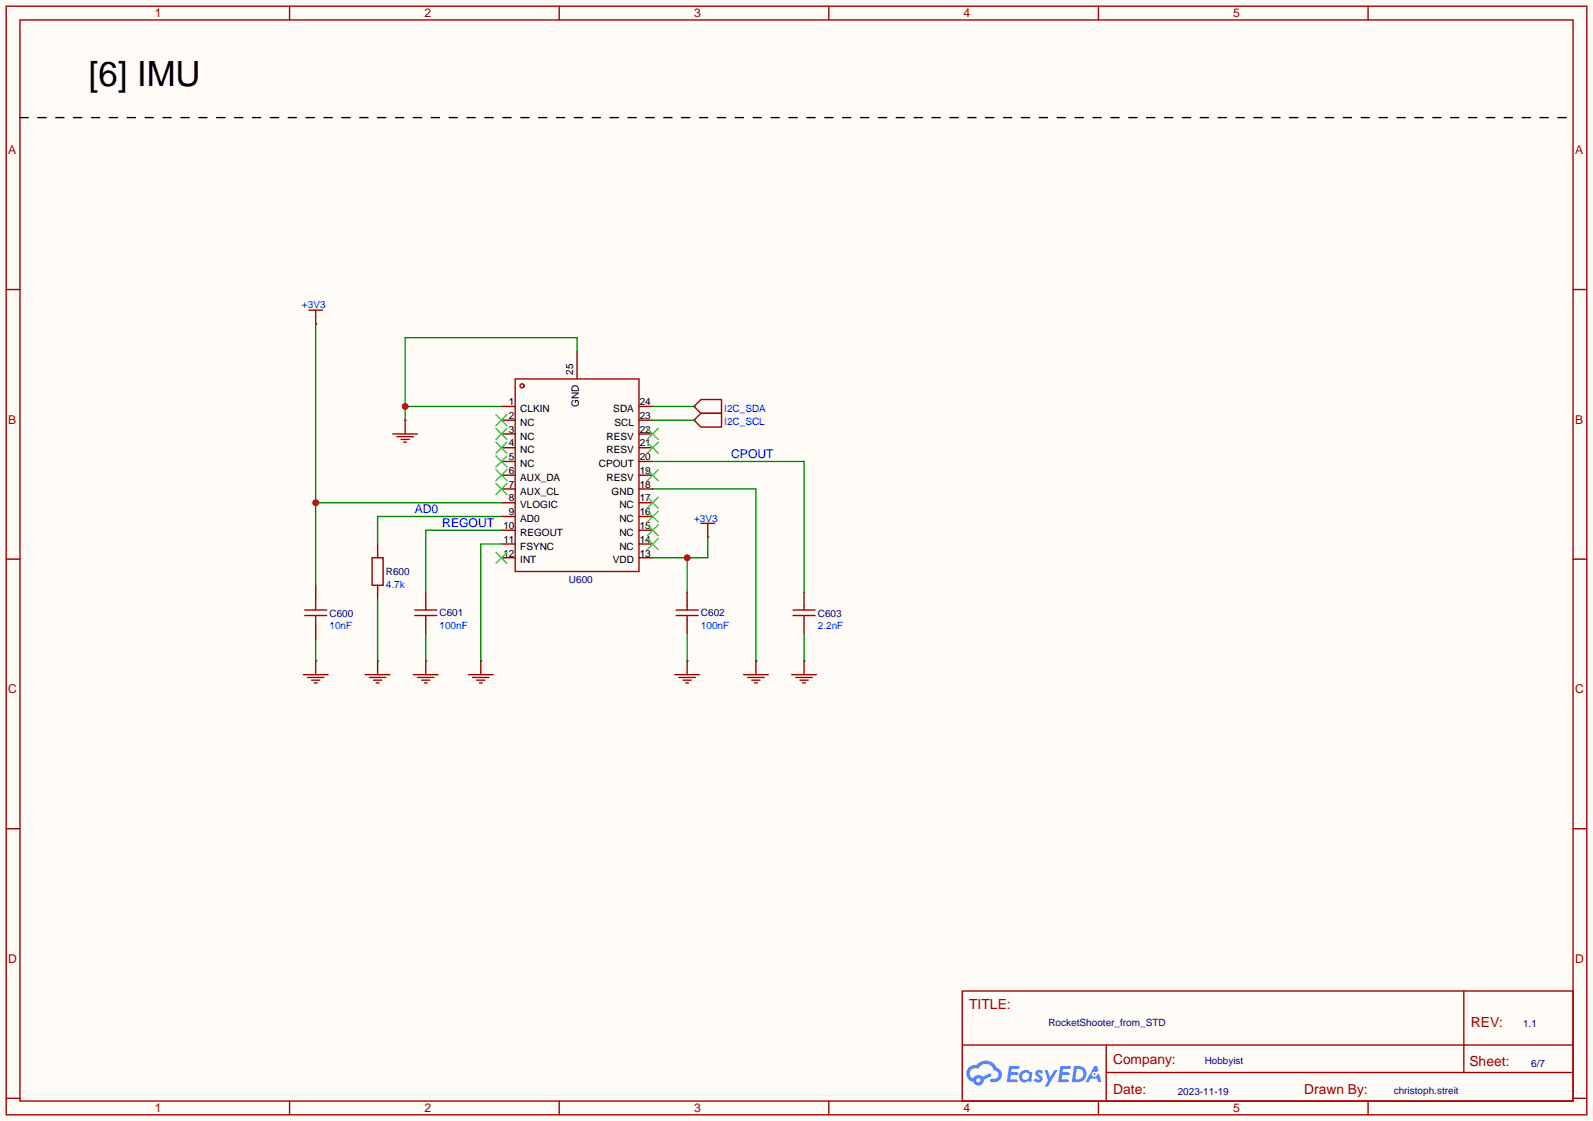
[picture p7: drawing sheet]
<svg xmlns="http://www.w3.org/2000/svg" width="294mm" height="207mm" viewBox="0 0 294 207" stroke-linecap="round" stroke-linejoin="round" font-family="sans-serif">
<path d="M0 0h294.1v207h-294.1z" fill="#fffcf7"/>
<g fill="none" stroke="#a10000" stroke-width=".25">
<path d="M1.1 1.1h291.9v204.8h-291.9zM3.7 3.7h286.7v199.6h-286.7zM53.5 1.1v2.6M103.3 1.1v2.6M153 1.1v2.6M202.8 1.1v2.6M252.6 1.1v2.6M1.1 53.5h2.6M290.4 53.5h2.6M1.1 103.3h2.6M290.4 103.3h2.6M1.1 153h2.6"/>
<path d="M290.4 153h2.6M177.7 183h112.7v20.3h-112.7zM177.7 193h112.7M204.2 198.1h86.2M204.2 193v10.1M270.3 183v15.1M1.1 202.8h2.6M53.5 203.3v2.6M103.3 203.3v2.6M153 203.3v2.6M202.8 203.3v2.6M252.6 203.3v2.6"/>
<path d="M290.4 202.8h2.6"/>
</g>
<g fill="#5487ff">
<path d="M191.3 197.7l.6-.1 .4 .1 .3 .2-.3 .5a.34 .34 0 0 0-.2-.3 .34 .34 0 0 0-.4 .1v.1a1.01 1.01 0 0 1 .7 1.2 .99 .99 0 0 1-1.6 0l.4-.4 .5 .3 .2-.1v-.2a.88 .88 0 0 1-.6-1.4z"/>
<path d="M192.9 197.6h.5l.5 1.3 .8-1.3h.6l-1.8 3h-.6l.6-1.1z"/>
<path d="M186.3 196.8h.9a1.14 1.14 0 0 1 1 .2l-.1 .3-1.3 .1-.1 .6h1.1l.3 .3-.3 .2h-1.1l-.2 .8 1.3 .1 .1 .3-.3 .1h-1.7z"/>
<path d="M195.8 196.8h.8a1.15 1.15 0 0 1 1.1 .2l-.1 .3-1.3 .1-.1 .6h1.1l.2 .3-.2 .2h-1.2l-.1 .8 1.2 .1 .1 .3-.2 .1h-1.8z"/>
<path d="M202.1 196.9h.5l.2 .9-.4 .2a.5 .5 0 0 0-.8 .2 .5 .5 0 0 0 .4 .7 .5 .5 0 0 0 .6-.5l.3-.2 .5 1.6h-.6l-.2-.6h-1.2l-.4 .6h-.6z"/>
<path d="M198.3 196.9l-.4 2.9h1a1.52 1.52 0 0 0 1.7-1.5 1.52 1.52 0 0 0-1.8-1.4zM198.8 197.4a1 1 0 0 1 1.2 1 1 1 0 0 1-1.2 .9h-.2z"/>
<path d="M188.5 198a1.06 1.06 0 0 0-.1 1.5 1.06 1.06 0 0 0 1.5 .1l.5 .2 .2-1.6-.1-.2h-.3a1.07 1.07 0 0 0-1.7 0zM188.7 198.7a.67 .67 0 0 1 1.3 0 .67 .67 0 0 1-1.3 0z"/>
<path d="M178.9 197.1a1.57 1.57 0 0 0 .8 2.7 1.04 1.04 0 0 0 1.1 .7 1.04 1.04 0 0 0 .9-1.1l1.4-.7-.3-.6-1.4 .7a1.06 1.06 0 0 0-1.7 .4 1 1 0 0 1-.5-1.5 1 1 0 0 1 1.4-.3 1.53 1.53 0 0 1 1.6-.9 1.53 1.53 0 0 1 1.3 1.2 .82 .82 0 0 1 .8 1 .82 .82 0 0 1-1.1 .5 .31 .31 0 0 0-.4 .3 .31 .31 0 0 0 .3 .3 1.43 1.43 0 0 0 1.8-.8 1.43 1.43 0 0 0-.9-1.9 2.15 2.15 0 0 0-3.7-.4l-.9 .1zM180.3 199.5a.39 .39 0 0 1 .7 0 .39 .39 0 0 1-.7 0z"/>
<circle cx="202.1" cy="198.4" r=".19"/>
</g>
<path d="M3.7 21.7h285.7" fill="none" stroke="#000" stroke-width=".25" stroke-dasharray="1.5 1.8"/>
<g fill="none" stroke="#a10000" stroke-width=".25">
<path d="M57 57.3h2.6M58.3 57.3v2.5M74.8 77.6v2.5M95.1 70h22.9v35.5h-22.9zM128.1 75.1l1.3-1.3h3.8v2.5h-3.8zM128.1 77.6l1.3-1.3h3.8v2.6h-3.8zM72.5 80.1h4.6M73.3 80.6h3M74 81.2h1.6M74.5 81.7h.6M129.4 96.6h2.6M130.7 96.6v2.6"/>
<path d="M56.3 113.7h4M56.3 112.6h4M58.3 110.6v2M58.3 113.7v2M68.7 103h2v5.1h-2zM76.6 113.7h4M76.6 112.6h4M78.6 111.9v.7M78.6 113.7v.7M124.8 113.7h4.1M124.8 112.6h4.1M126.9 111.9v.7"/>
<path d="M126.9 113.7v.7M146.4 113.7h4.1M146.4 112.6h4.1M148.5 111.9v.7M148.5 113.7v.7M56 124.6h4.6M56.8 125.1h3M57.5 125.6h1.6M58 126.1h.5M58.3 122v2.6M67.4 124.6h4.6M68.2 125.1h3"/>
<path d="M69 125.6h1.5M69.5 126.1h.5M69.7 122v2.6M76.3 124.6h4.6M77.1 125.1h3M77.9 125.6h1.5M78.4 126.1h.5M78.6 122v2.6M86.5 124.6h4.6M87.2 125.1h3.1M88 125.6h1.5M88.5 126.1h.5"/>
<path d="M88.8 122v2.6M124.6 124.6h4.6M125.3 125.1h3.1M126.1 125.6h1.5M126.6 126.1h.5M126.9 122v2.6M137.3 124.6h4.6M138 125.1h3.1M138.8 125.6h1.5M139.3 126.1h.5M139.6 122v2.6M146.2 124.6h4.5"/>
<path d="M146.9 125.1h3.1M147.7 125.6h1.5M148.2 126.1h.5M148.5 122v2.6"/>
<circle cx="96.4" cy="71.2" r=".38"/>
</g>
<g fill="none" stroke="#870000" stroke-width=".25">
<path d="M58.3 59.8h.1M74.8 77.6h.1M92.6 75.1h2.5M92.6 77.6h2.5M106.6 64.9v5.1M118 75.1h2.5M118 77.6h2.5M128.1 75.1h.1M128.1 77.6h.1M92.6 80.1h2.5M92.6 82.7h2.5M92.6 85.2h2.5"/>
<path d="M92.6 87.8h2.5M92.6 90.3h2.5M92.6 92.8h2.5M92.6 95.4h2.5M92.6 97.9h2.5M118 80.1h2.5M118 82.7h2.5M118 85.2h2.5M118 87.8h2.5M118 90.3h2.5M118 92.8h2.5M118 95.4h2.5"/>
<path d="M118 97.9h2.5M130.7 99.2h.1M58.3 108.1v2.5M58.3 115.7v2.5M69.7 100.5v2.5M69.7 108.1v2.5M78.6 109.3v2.6M78.6 114.4v2.6M92.6 100.5h2.5M92.6 103h2.5M118 100.5h2.5M118 103h2.5"/>
<path d="M126.9 109.3v2.6M126.9 114.4v2.6M148.5 109.3v2.6M148.5 114.4v2.6M58.3 122h.1M69.7 122h.1M78.6 122h.1M88.8 122h.1M126.9 122h.1M139.6 122h.1M148.5 122h.1"/>
</g>
<g fill="none" stroke="#3c3" stroke-width=".25">
<path d="M91.6 76.6l2 2M91.6 79.1l2 2.1M93.6 76.6l-2 2M93.6 79.1l-2 2.1M119.5 79.1l2 2.1M121.5 79.1l-2 2.1M91.6 81.7l2 2M91.6 84.2l2 2M91.6 86.7l2 2.1M91.6 89.3l2 2M93.6 81.7l-2 2M93.6 84.2l-2 2"/>
<path d="M93.6 86.7l-2 2.1M93.6 89.3l-2 2M119.5 99.4l2 2.1M119.5 96.9l2 2M119.5 94.4l2 2M119.5 91.8l2 2.1M119.5 86.7l2 2.1M119.5 81.7l2 2M121.5 99.4l-2 2.1M121.5 96.9l-2 2M121.5 94.4l-2 2M121.5 91.8l-2 2.1"/>
<path d="M121.5 86.7l-2 2.1M121.5 81.7l-2 2M91.6 102l2 2M93.6 102l-2 2"/>
</g>
<path d="M74.8 75.1h17.8M106.6 64.9v-2.5h-31.8v15.2M92.6 95.4h-22.9v5.1M69.7 110.6v11.4" fill="none" stroke="#008700" stroke-width=".25"/>
<circle cx="74.8" cy="75.1" r=".63" fill="#c00"/>
<path d="M130.7 99.2v3.8h-10.2M58.3 118.2v3.8M78.6 117v5M126.9 103v6.3" fill="none" stroke="#008700" stroke-width=".25"/>
<circle cx="126.9" cy="103" r=".63" fill="#c00"/>
<path d="M58.3 59.8v48.3M58.3 92.8h34.3M126.9 117v5" fill="none" stroke="#008700" stroke-width=".25"/>
<circle cx="58.3" cy="92.8" r=".63" fill="#c00"/>
<path d="M120.5 75.1h7.6M120.5 77.6h7.6M92.6 97.9h-14v11.4M120.5 85.2h28v24.1M120.5 90.3h19.1v31.7M92.6 100.5h-3.8v21.5M148.5 117v5" fill="none" stroke="#008700" stroke-width=".25"/>
<text font-size="6.4" x="16.4" y="15.9">[6] IMU</text>
<g font-size="2.6" fill="#a00000">
<text x="178.9" y="186.2">TITLE:</text>
<text x="271.6" y="189.6">REV:</text>
<text x="271.3" y="196.9">Sheet:</text>
<text x="205.5" y="202">Date:</text>
</g>
<g font-size="2.5" fill="#a00000">
<text x="205.5" y="196.4">Company:</text>
<text x="240.8" y="202">Drawn By:</text>
</g>
<g font-size="2.2" fill="#a00000">
<text x="28.6" y="3.2">1</text>
<text x="78.4" y="3.2">2</text>
<text x="128.1" y="3.2">3</text>
<text x="177.9" y="3.2">4</text>
<text x="227.7" y="3.2">5</text>
<text x="1.5" y="28.5">A</text>
<text x="290.8" y="28.5">A</text>
<text x="1.5" y="78.2">B</text>
<text x="290.8" y="78.2">B</text>
<text x="1.5" y="128">C</text>
<text x="290.8" y="128">C</text>
<text x="1.5" y="177.8">D</text>
<text x="290.8" y="177.8">D</text>
<text x="28.6" y="205.4">1</text>
<text x="78.4" y="205.4">2</text>
<text x="128.1" y="205.4">3</text>
<text x="177.9" y="205.4">4</text>
<text x="227.7" y="205.4">5</text>
</g>
<g font-size="2.2" fill="#00f">
<text x="135" y="84.6">CPOUT</text>
<text x="76.6" y="94.8">AD0</text>
<text x="81.7" y="97.3">REGOUT</text>
</g>
<g font-size="1.8" fill="#00f">
<text x="55.8" y="56.9">+3V3</text>
<text x="133.7" y="76">I2C_SDA</text>
<text x="133.7" y="78.6">I2C_SCL</text>
<text x="128.1" y="96.3">+3V3</text>
<text x="71.2" y="108.5">4.7k</text>
<text x="60.8" y="116.2">10nF</text>
<text x="81.2" y="116.2">100nF</text>
<text x="129.4" y="116.2">100nF</text>
<text x="151" y="116.2">2.2nF</text>
</g>
<g font-size="1.8">
<text x="105.8" y="69.2" transform="rotate(-90 105.8 69.2)">25</text>
<text x="94" y="74.8">1</text>
<text x="94" y="77.4">2</text>
<text x="96.1" y="76.1">CLKIN</text>
<text x="106.9" y="75.1" transform="rotate(-90 106.9 75.1)">GND</text>
<text x="113.2" y="76.1">SDA</text>
<text x="118.1" y="77.4">23</text>
<text x="118.1" y="74.8">24</text>
<text x="94" y="79.9">3</text>
<text x="94" y="82.4">4</text>
<text x="96.1" y="78.6">NC</text>
<text x="96.1" y="81.2">NC</text>
<text x="96.1" y="83.7">NC</text>
<text x="112" y="83.7">RESV</text>
<text x="112" y="81.2">RESV</text>
<text x="113.4" y="78.6">SCL</text>
<text x="118.1" y="82.4">21</text>
<text x="118.1" y="79.9">22</text>
<text x="94" y="85">5</text>
<text x="94" y="87.5">6</text>
<text x="96.1" y="86.3">NC</text>
<text x="96.1" y="88.8">AUX_DA</text>
<text x="110.6" y="86.3">CPOUT</text>
<text x="112" y="88.8">RESV</text>
<text x="118.1" y="87.5">19</text>
<text x="118.1" y="85">20</text>
<text x="94" y="90.1">7</text>
<text x="94" y="92.6">8</text>
<text x="94" y="95.1">9</text>
<text x="96.1" y="91.3">AUX_CL</text>
<text x="96.1" y="93.9">VLOGIC</text>
<text x="112.9" y="91.3">GND</text>
<text x="114.4" y="93.9">NC</text>
<text x="118.1" y="95.1">16</text>
<text x="118.1" y="92.6">17</text>
<text x="118.1" y="90.1">18</text>
<text x="92.9" y="97.7">10</text>
<text x="92.9" y="100.2">11</text>
<text x="96.1" y="96.4">AD0</text>
<text x="96.1" y="99">REGOUT</text>
<text x="96.1" y="101.5">FSYNC</text>
<text x="114.4" y="101.5">NC</text>
<text x="114.4" y="99">NC</text>
<text x="114.4" y="96.4">NC</text>
<text x="118.1" y="100.2">14</text>
<text x="118.1" y="97.7">15</text>
<text x="92.9" y="102.8">12</text>
<text x="96.1" y="104">INT</text>
<text x="113.1" y="104">VDD</text>
<text x="118.1" y="102.8">13</text>
</g>
<g font-size="1.8" fill="#000080">
<text x="71.2" y="106.2">R600</text>
<text x="105" y="107.6">U600</text>
<text x="60.8" y="113.9">C600</text>
<text x="81.2" y="113.8">C601</text>
<text x="129.4" y="113.8">C602</text>
<text x="151" y="113.9">C603</text>
<text x="193.6" y="189.5">RocketShooter_from_STD</text>
<text x="281.2" y="189.7">1.1</text>
<text x="222.4" y="196.5">Hobbyist</text>
<text x="282.7" y="197.1">6/7</text>
<text x="217.5" y="202.2">2023-11-19</text>
<text x="257.3" y="202.1">christoph.streit</text>
</g>
</svg>
